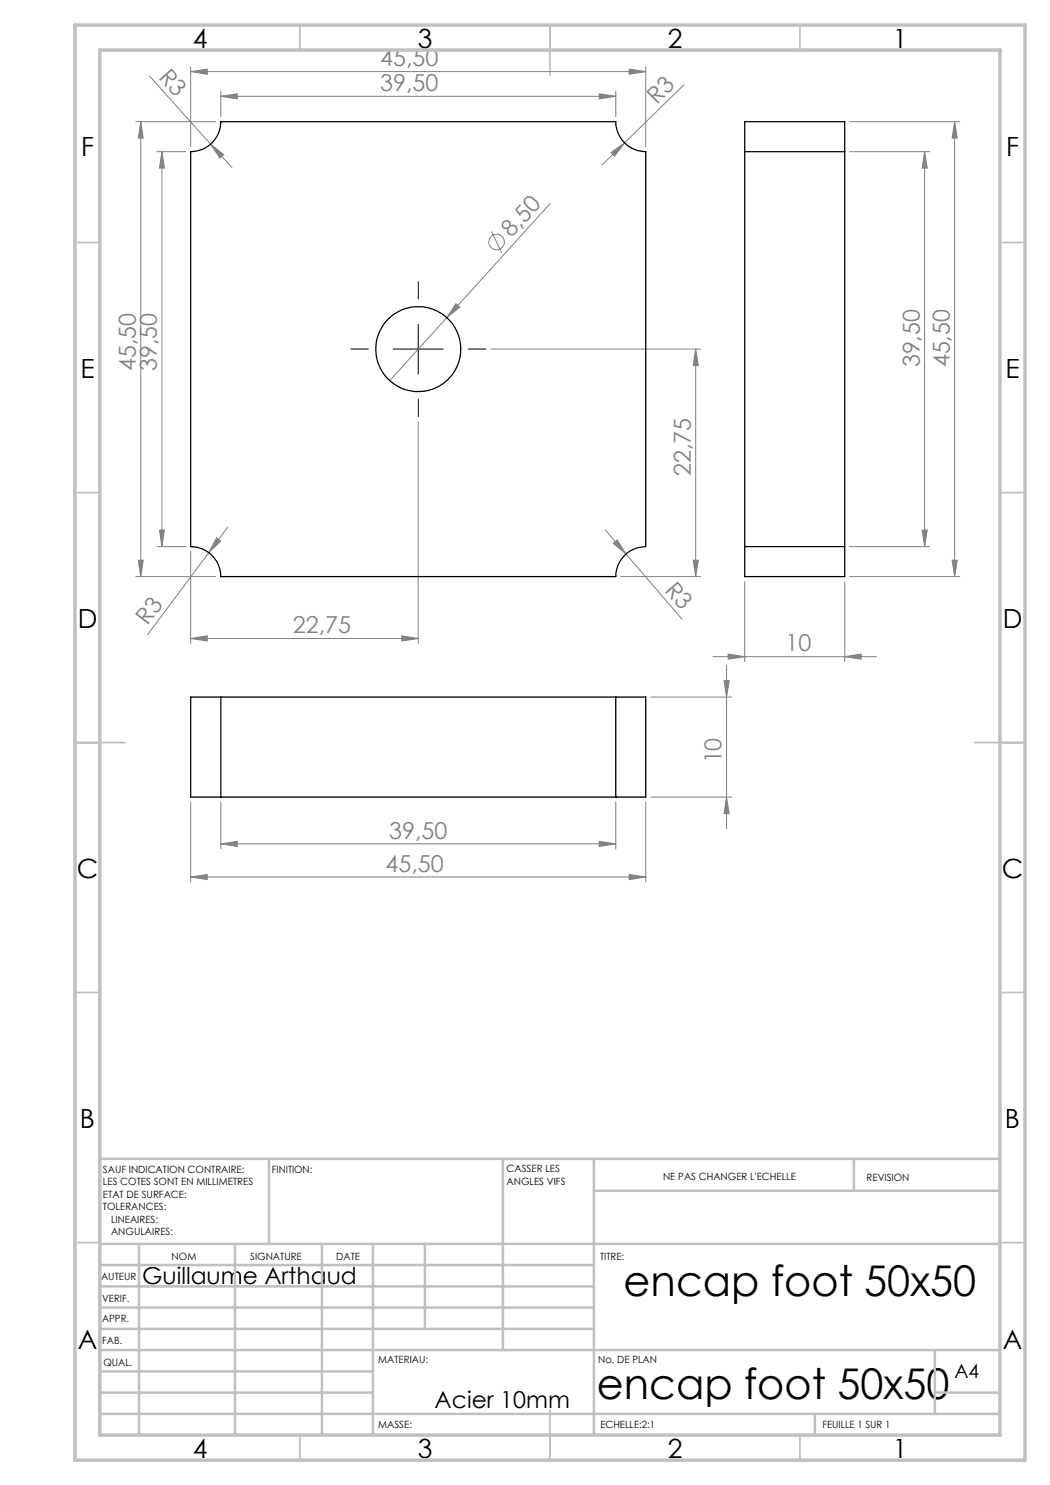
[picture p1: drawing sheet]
<svg xmlns="http://www.w3.org/2000/svg" width="210mm" height="297mm" viewBox="0 0 210 297" stroke-linecap="round" stroke-linejoin="round" font-family="sans-serif">
<g fill="none" stroke="#808080" stroke-width=".2">
<path d="M29.9 15.2l12.2 13.6M38.1 14.3l3.4-.5v1zM38.1 13.3v16M38.1 14.3h91.1M44.2 19.3l3.2-.5v1zM44.2 18.3v5M44.2 19.3h79M119.8 18.8l3.4 .5-3.4 .5zM123.2 18.3v5M125.8 13.8l3.4 .5-3.4 .5zM129.2 13.3v16M136.8 16.9l-16.4 16.1"/>
<path d="M27.2 24.3h15.9M28.2 24.3v91M28.2 24.3l.4 3.3h-.9zM31.4 30.3h5.7M32.4 30.3v79M32.4 30.3l.5 3.3h-1zM42.1 28.8l2.6 2.1-.7 .7zM42.1 28.8l4.3 4.7M122.2 30.5l2.7-1.9-2 2.7zM169.9 24.3h22M169.9 30.3h16M184.9 30.3v79"/>
<path d="M184.9 30.3l.6 3.3h-1.1zM190.9 24.3v91M190.9 24.3l.6 3.3h-1.1zM98.3 46.3l2.1 4.3M110 40.7l-32.1 35.4M91.2 60.7l.8 .7-2.6 2.1zM98.1 69.8h42.1M139.1 69.8l.6 3.3h-1.1zM139.1 69.8v45.5M83.6 84.3v44.4M27.2 115.3h15.9M27.7 112h.9l-.4 3.3z"/>
<path d="M31.4 109.3h5.7M31.9 106h1l-.5 3.3zM38.1 110.3v18.4M41.8 110.5l-12.3 16.4M43.3 107.6l.8 .6-2.3 2.3zM45.5 105.4l-3.7 5.1M121.1 106l15.3 17.9M122.7 108.7l.7-.7 1.8 2.8zM124.1 115.3h16.1M138.6 112h1.1l-.6 3.3zM148.9 116.3v16M168.9 116.3v16"/>
<path d="M169.9 115.3h22M169.9 109.3h16M184.4 106h1.1l-.6 3.3zM190.4 112h1.1l-.6 3.3zM38.1 127.7l3.4-.5v1zM38.1 127.7h45.5M80.4 127.2l3.2 .5-3.2 .5zM130.1 139.4h16.2M142.6 131.3h32.7M144.8 136.1h1l-.5 3.3zM145.3 133.1v32.7M145.6 130.8l3.3 .5-3.3 .5z"/>
<path d="M168.9 131.3l3.3-.5v1zM130.1 159.4h16.2M145.3 159.4l.5 3.3h-1zM38.1 175.4l3.4-.5v1zM38.1 160.4v16M38.1 175.4h91.1M44.2 168.8l3.2-.5v1zM44.2 160.4v9.4M44.2 168.8h79M119.8 168.3l3.4 .5-3.4 .5zM123.2 160.4v9.4M125.8 174.9l3.4 .5-3.4 .5z"/>
<path d="M129.2 160.4v16"/>
<circle cx="99.3" cy="48.4" r="1.55"/>
</g>
<path d="M83.7 59.8v-3.5M73.7 69.8h-3.5M83.7 79.8v3.5M93.7 69.8h3.5" fill="none" stroke="#000" stroke-width=".2" stroke-dasharray="30.5 1.3 1.3 1.3"/>
<path d="M78.6 69.8h10.1M83.6 64.8v10" fill="none" stroke="#000" stroke-width=".2"/>
<g fill="none" stroke="#c0c0c0" stroke-width=".35">
<path d="M60 5v5M110 5v10M160 5v5M15 48.5h5M200 48.5h5M15 98.5h5M200 98.5h5M15 148.5h10M195 148.5h10M15 198.5h5M200 198.5h5M15 248.5h5"/>
<path d="M200 248.5h5M60 287v5M110 282v10M160 287v5"/>
</g>
<g fill="none" stroke="#c0c0c0" stroke-width=".5">
<path d="M53.8 231.8v17M100.6 231.8v38.2M118.8 231.8v55.2M118.8 238.2h81.2M170.8 231.8v6.4M200 231.8h-180v55.2M20 248.8h180M20 257.3h98.8M20 253h98.8M27.8 248.8v38.2M47 248.8v38.2M64.4 248.8v38.2"/>
<path d="M74.6 248.8v38.2M85 248.8v17M20 265.8h98.8M20 261.5h98.8M20 278.5h54.6M20 274.3h54.6M20 270h180M187 278.5h13M187 270v12.8M20 282.8h180M163 282.8v4.2"/>
</g>
<path d="M15 5h190v287h-190zM20 10h180v277h-180z" fill="none" stroke="#c0c0c0" stroke-width=".7"/>
<g fill="#808080">
<path d="M42.1 28.8l2.6 2.1-.7 .7z"/>
<path d="M122.2 30.5l2.7-1.9-2 2.7z"/>
<path d="M91.2 60.7l.8 .7-2.6 2.1z"/>
<path d="M43.3 107.6l.8 .6-2.3 2.3z"/>
<path d="M122.7 108.7l.7-.7 1.8 2.8z"/>
<path d="M44.2 19.3l3.2-.5v1zM119.8 18.8l3.4 .5-3.4 .5zM145.6 130.8l3.3 .5-3.3 .5zM168.9 131.3l3.3-.5v1zM38.1 175.4l3.4-.5v1zM125.8 174.9l3.4 .5-3.4 .5zM44.2 168.8l3.2-.5v1zM119.8 168.3l3.4 .5-3.4 .5z"/>
<path d="M38.1 127.7l3.4-.5v1zM80.4 127.2l3.2 .5-3.2 .5z"/>
<path d="M125.8 13.8l3.4 .5-3.4 .5zM38.1 14.3l3.4-.5v1z"/>
<path d="M27.7 112h.9l-.4 3.3zM28.2 24.3l.4 3.3h-.9zM138.6 112h1.1l-.6 3.3zM139.1 69.8l.6 3.3h-1.1zM184.4 106h1.1l-.6 3.3zM184.9 30.3l.6 3.3h-1.1zM145.3 159.4l.5 3.3h-1zM144.8 136.1h1l-.5 3.3z"/>
<path d="M32.4 30.3l.5 3.3h-1zM31.9 106h1l-.5 3.3zM190.9 24.3l.6 3.3h-1.1zM190.4 112h1.1l-.6 3.3z"/>
</g>
<g fill="none" stroke="#000" stroke-width=".25">
<path d="M38.1 30.3a6 6 0 0 0 6.1-6h79a6 6 0 0 0 6 6v79a6 6 0 0 0-6 6h-79a6 6 0 0 0-6.1-6zM148.9 30.3v-6h20v6M148.9 30.3v79M148.9 30.3h20M168.9 30.3v79M148.9 109.3v6h20v-6M148.9 109.3h20M44.2 139.4h-6.1v20h6.1M44.2 139.4v20M44.2 139.4h79M123.2 139.4h6v20h-6M123.2 139.4v20"/>
<path d="M44.2 159.4h79"/>
<circle cx="83.7" cy="69.8" r="8.5"/>
</g>
<g font-size="8.5">
<text x="124.7" y="259.3">encap foot 50x50</text>
<text x="119.3" y="279.7">encap foot 50x50</text>
</g>
<g font-size="5.3">
<text x="38.5" y="9.5">4</text>
<text x="83.5" y="9.5">3</text>
<text x="133.6" y="9.5">2</text>
<text x="178.6" y="9.5">1</text>
<text x="16.2" y="31.3">F</text>
<text x="201.2" y="31.3">F</text>
<text x="16.1" y="75.5">E</text>
<text x="201.1" y="75.5">E</text>
<text x="15.5" y="125.5">D</text>
<text x="200.5" y="125.5">D</text>
<text x="15.4" y="175.5">C</text>
<text x="200.4" y="175.5">C</text>
<text x="16" y="225.5">B</text>
<text x="201" y="225.5">B</text>
<text x="15.5" y="269.8">A</text>
<text x="200.5" y="269.8">A</text>
<text x="38.5" y="291.5">4</text>
<text x="83.5" y="291.5">3</text>
<text x="133.6" y="291.5">2</text>
<text x="178.6" y="291.5">1</text>
</g>
<g font-size="4.7" fill="#808080">
<text x="31.5" y="15.5" transform="rotate(48 31.5 15.5)">R3</text>
<text x="76.1" y="13.3">45,50</text>
<text x="76.1" y="18.2">39,50</text>
<text x="131.4" y="20.9" transform="rotate(-45 131.4 20.9)">R3</text>
<text x="102.3" y="47.6" transform="rotate(-48 102.3 47.6)">8,50</text>
<text x="27.2" y="74.2" transform="rotate(-90 27.2 74.2)">45,50</text>
<text x="31.4" y="74.2" transform="rotate(-90 31.4 74.2)">39,50</text>
<text x="183.9" y="73.5" transform="rotate(-90 183.9 73.5)">39,50</text>
<text x="189.9" y="73.5" transform="rotate(-90 189.9 73.5)">45,50</text>
<text x="138.2" y="95.3" transform="rotate(-90 138.2 95.3)">22,75</text>
<text x="132.8" y="118.1" transform="rotate(49 132.8 118.1)">R3</text>
<text x="29.5" y="125.3" transform="rotate(-53 29.5 125.3)">R3</text>
<text x="58.6" y="126.7">22,75</text>
<text x="157.1" y="130.3">10</text>
<text x="144.3" y="152.7" transform="rotate(-90 144.3 152.7)">10</text>
<text x="77.9" y="167.7">39,50</text>
<text x="77.1" y="174.4">45,50</text>
</g>
<g font-size="4.7">
<text x="28.4" y="256.8">Guillaume Arthaud</text>
<text x="86.9" y="281.6">Acier 10mm</text>
</g>
<text font-size="3.9" x="190.9" y="275.5">A4</text>
<g font-size="2">
<text x="20.6" y="234.6">SAUF INDICATION CONTRAIRE:</text>
<text x="20.6" y="237.1">LES COTES SONT EN MILLIMETRES</text>
<text x="20.6" y="239.6">ETAT DE SURFACE:</text>
<text x="54.4" y="234.6">FINITION:</text>
<text x="101.3" y="234.5">CASSER LES</text>
<text x="101.3" y="237">ANGLES VIFS</text>
<text x="132.6" y="236">NE PAS CHANGER L'ECHELLE</text>
<text x="173.3" y="236.2">REVISION</text>
<text x="20.6" y="242.1">TOLERANCES:</text>
<text x="22.2" y="244.6">LINEAIRES:</text>
<text x="22.2" y="247.1">ANGULAIRES:</text>
<text x="34.3" y="252">NOM</text>
<text x="50" y="251.9">SIGNATURE</text>
<text x="67.2" y="251.9">DATE</text>
<text x="120" y="251.9">TITRE:</text>
<text x="20.2" y="256.1">AUTEUR</text>
<text x="20.4" y="260.3">VERIF.</text>
<text x="20.4" y="264.4">APPR.</text>
<text x="20.5" y="268.8">FAB.</text>
<text x="20.7" y="273.1">QUAL.</text>
<text x="75.7" y="272.5">MATERIAU:</text>
<text x="119.6" y="272.5">No. DE PLAN</text>
<text x="75.6" y="285.5">MASSE:</text>
<text x="120.1" y="285.6">ECHELLE:2:1</text>
<text x="164.5" y="285.6">FEUILLE 1 SUR 1</text>
</g>
</svg>
